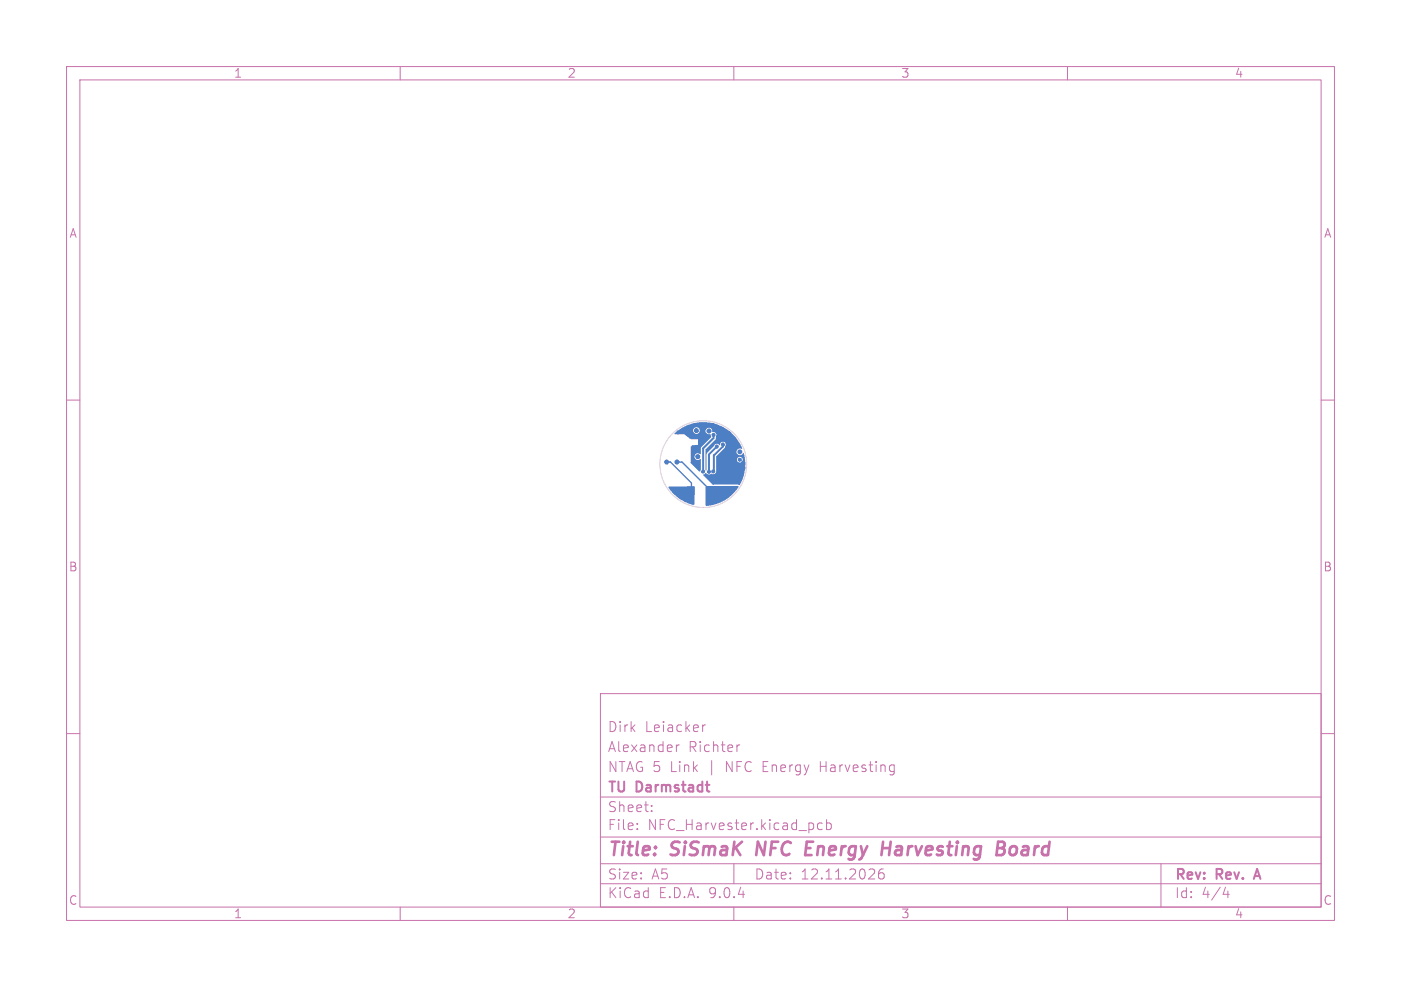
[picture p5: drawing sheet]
<svg xmlns="http://www.w3.org/2000/svg" width="210mm" height="148mm" viewBox="0 0 210 148" stroke-linecap="round" stroke-linejoin="round" font-family="sans-serif">
<g fill="none" stroke="#c872ab" stroke-width=".15">
<path d="M10 10h190v128h-190zM12 12h186v124h-186zM60 10v2M110 10v2M160 10v2M10 60h2M198 60h2M10 110h2M90 104h108v32h-108zM90 119.5h108M101.4 111.7v1M101.8 111.7l-.3 .1-.1 .2"/>
<path d="M105.3 108.7v1M105.7 108.7l-.2 .1-.2 .2M110.9 111.7l-.3 .1-.1 .2M133.9 114.7l.1 .1M134 114.7v1.4M134 115.6l-.1 .1M198 110h2M60 136v2M90 132.5h108M90 129.5h108M90 125.5h108M95.5 124.3v.1"/>
<path d="M95.5 123.5v.1M97.7 121.6v.1M97.7 120.8v.1M110 136v2M110 129.5v3M123.3 123.5l-.5-.1-.3 .3v.4l.2 .2h.6M123.9 123.5l.4-.1 .3 .3v.4l-.1 .2h-.6M123.9 122.9v1.5M131.9 130.5a1.17 1.17 0 0 0-.1 1.2h.6l.1-.2v-.3l-.2-.3h-.3l-.3 .3M160 136v2M174 129.5v6.5M183.7 133l-.4 1.1h1"/>
<path d="M184.1 133.6v1"/>
</g>
<path d="M188.1 131.4h.7M188.4 130.3l-.5 1.5" fill="none" stroke="#c872ab" stroke-width=".3"/>
<path d="M113.6 126.2l-.2 2M120.7 128.2h.9M120.8 127.2h.7M120.9 126.2h1M132.3 127.2h1.1M133.5 126.2l-.2 2M149.5 127.2h.7M149.6 126.2h.7a.49 .49 0 0 1 .3 .6 .49 .49 0 0 1-.4 .4M150.2 127.2l.2 .1a.58 .58 0 0 1-.3 .9h-.7M152.1 126.9a.62 .62 0 0 0-.7 .4v.7l.3 .2h.2" fill="none" stroke="#c872ab" stroke-width=".4"/>
<g fill="#4d7fc4" stroke="#4d7fc4" stroke-width=".15">
<circle cx="105.4" cy="64.3" r=".23"/>
<circle cx="109.2" cy="65" r=".3"/>
<circle cx="103.7" cy="65.2" r=".3"/>
<circle cx="111.4" cy="70.2" r=".3"/>
<circle cx="106.8" cy="63.7" r=".23"/>
<circle cx="110" cy="69.2" r=".23"/>
<circle cx="103" cy="65" r=".3"/>
<circle cx="101.7" cy="64.9" r=".23"/>
<circle cx="111.4" cy="69.5" r=".3"/>
<circle cx="104.6" cy="68.5" r=".3"/>
<circle cx="110.9" cy="68.9" r=".23"/>
<circle cx="104.4" cy="64.6" r=".3"/>
<circle cx="106.9" cy="70.7" r=".23"/>
<circle cx="108.4" cy="66.7" r=".23"/>
<circle cx="105.4" cy="70.7" r=".23"/>
<circle cx="107" cy="65.2" r=".22"/>
<circle cx="107.5" cy="67" r=".23"/>
<circle cx="106.3" cy="70.8" r=".23"/>
<circle cx="110.9" cy="67.8" r=".3"/>
<circle cx="106.3" cy="64.6" r=".3"/>
<circle cx="99.9" cy="69.3" r=".3"/>
<circle cx="101.5" cy="69.3" r=".3"/>
</g>
<path d="M99.9 69.3h.6l3.1 3.1v.7l-.6 .6h-.8M101.5 69.3h.7l4.6 4.5h.9M105.4 70.7h.1M106.9 70.7h.1" fill="none" stroke="#4d7fc4" stroke-width=".2"/>
<path d="M107 65.2v.5l-1.6 1.5v3.5M107.5 67l-1.2 1.1v2.7M108.4 66.7v.2l-1.4 1.4v2.4" fill="none" stroke="#4d7fc4" stroke-width=".3"/>
<g fill="#4d7fc4">
<path d="M101.1 65l.6-.5h2.2a.5 .5 0 0 0 .6 .5 .5 .5 0 0 0 .3-.8 .5 .5 0 0 0-.9 .2v.1h-2.2a6.2 6.2 0 0 1 9.5 2.8 .52 .52 0 0 0-.7 .2 .52 .52 0 0 0 .2 .7 .52 .52 0 0 0 .7-.3h.1a5.9 5.9 0 0 1-.7 4.9l-.2-.1h-3.7l-1.5-1.4v-.1l.5-.3a.5 .5 0 0 0 .8 .1 .45 .45 0 0 0 .7-.3v-1.8h3.1a.43 .43 0 0 0 .5 .4 .43 .43 0 0 0 .2-.7 .43 .43 0 0 0-.7 .2v.1h-3.1v-.5l1.3-1.3a.48 .48 0 0 0 0-.7 .48 .48 0 0 0-.6-.1l-.2 .5a.46 .46 0 0 0-.5-.3 .46 .46 0 0 0-.4 .4l-1.1 1.1v2.5l-.1 .1v-3.2l1.4-1.5 .1-.4a.49 .49 0 0 0 0-.6 .49 .49 0 0 0-.5-.1 .52 .52 0 0 0-.6-.7 .52 .52 0 0 0-.4 .7 .52 .52 0 0 0 .7 .3l.1 .5-1.5 1.5-.1 1a.54 .54 0 0 0-.7 0 .54 .54 0 0 0 0 .8 .54 .54 0 0 0 .7 0v1.5l-.1 .3-1.4-1.4v-.1v-2.2l.3-.2 .8-.1v-.8h-1l-1-.8h-1.4z"/>
<path d="M105.8 72.9h4.9a5.7 5.7 0 0 1-4.9 2.9z"/>
<path d="M100.2 73l3.9-.1v2.7l-.1 .1a5.8 5.8 0 0 1-3.8-2.7z"/>
</g>
<circle cx="105.4" cy="69.6" r="6.5" fill="none" stroke="#d0d2cd" stroke-width=".15"/>
<g font-size="2.8" fill="#c872ab">
<text x="91" y="128.9">Title:</text>
<text x="100.7" y="128.9">SiSmaK</text>
<text x="114.2" y="128.9">NFC</text>
<text x="122.4" y="128.9">Energy</text>
<text x="134.6" y="128.9">Harvesting</text>
<text x="152.6" y="128.9">Board</text>
</g>
<g font-size="2.1" fill="#c872ab">
<text x="91" y="113">Alexander</text>
<text x="91" y="110">Dirk</text>
<text x="96.7" y="110">Leiacker</text>
<text x="103.2" y="113">Richter</text>
<text x="91" y="119.2">TU</text>
<text x="91" y="116">NTAG 5</text>
<text x="95.5" y="119.2">Darmstadt</text>
<text x="100.5" y="116">Link</text>
<text x="106.3" y="116">|</text>
<text x="109" y="116">NFC Energy</text>
<text x="123.4" y="116">Harvesting</text>
<text x="91" y="124.7">File:</text>
<text x="91" y="122">Sheet:</text>
<text x="97.1" y="124.7">NFC_Harvester.kicad_pcb</text>
<text x="91" y="134.9">KiCad</text>
<text x="91" y="132.1">Size:</text>
<text x="97.7" y="132.1">A5</text>
<text x="98.7" y="134.9">E.D.A.</text>
<text x="106.3" y="134.9">9.0.4</text>
<text x="113" y="132.1">Date:</text>
<text x="120" y="132.1">12.11.2026</text>
<text x="176" y="132.3">Rev:</text>
<text x="176" y="134.9">Id:</text>
<text x="180.1" y="134.9">4/4</text>
<text x="182.4" y="132.3">Rev.</text>
<text x="188.8" y="132.3">A</text>
</g>
<g font-size="1.8" fill="#c872ab">
<text x="35" y="11.9">1</text>
<text x="85" y="11.9">2</text>
<text x="135" y="11.9">3</text>
<text x="185" y="11.9">4</text>
<text x="10.3" y="35.9">A</text>
<text x="198.4" y="35.9">A</text>
<text x="10.2" y="85.9">B</text>
<text x="198.3" y="85.9">B</text>
<text x="10.2" y="135.9">C</text>
<text x="35" y="137.9">1</text>
<text x="85" y="137.9">2</text>
<text x="135" y="137.9">3</text>
<text x="185" y="137.9">4</text>
<text x="198.3" y="135.9">C</text>
</g>
</svg>
